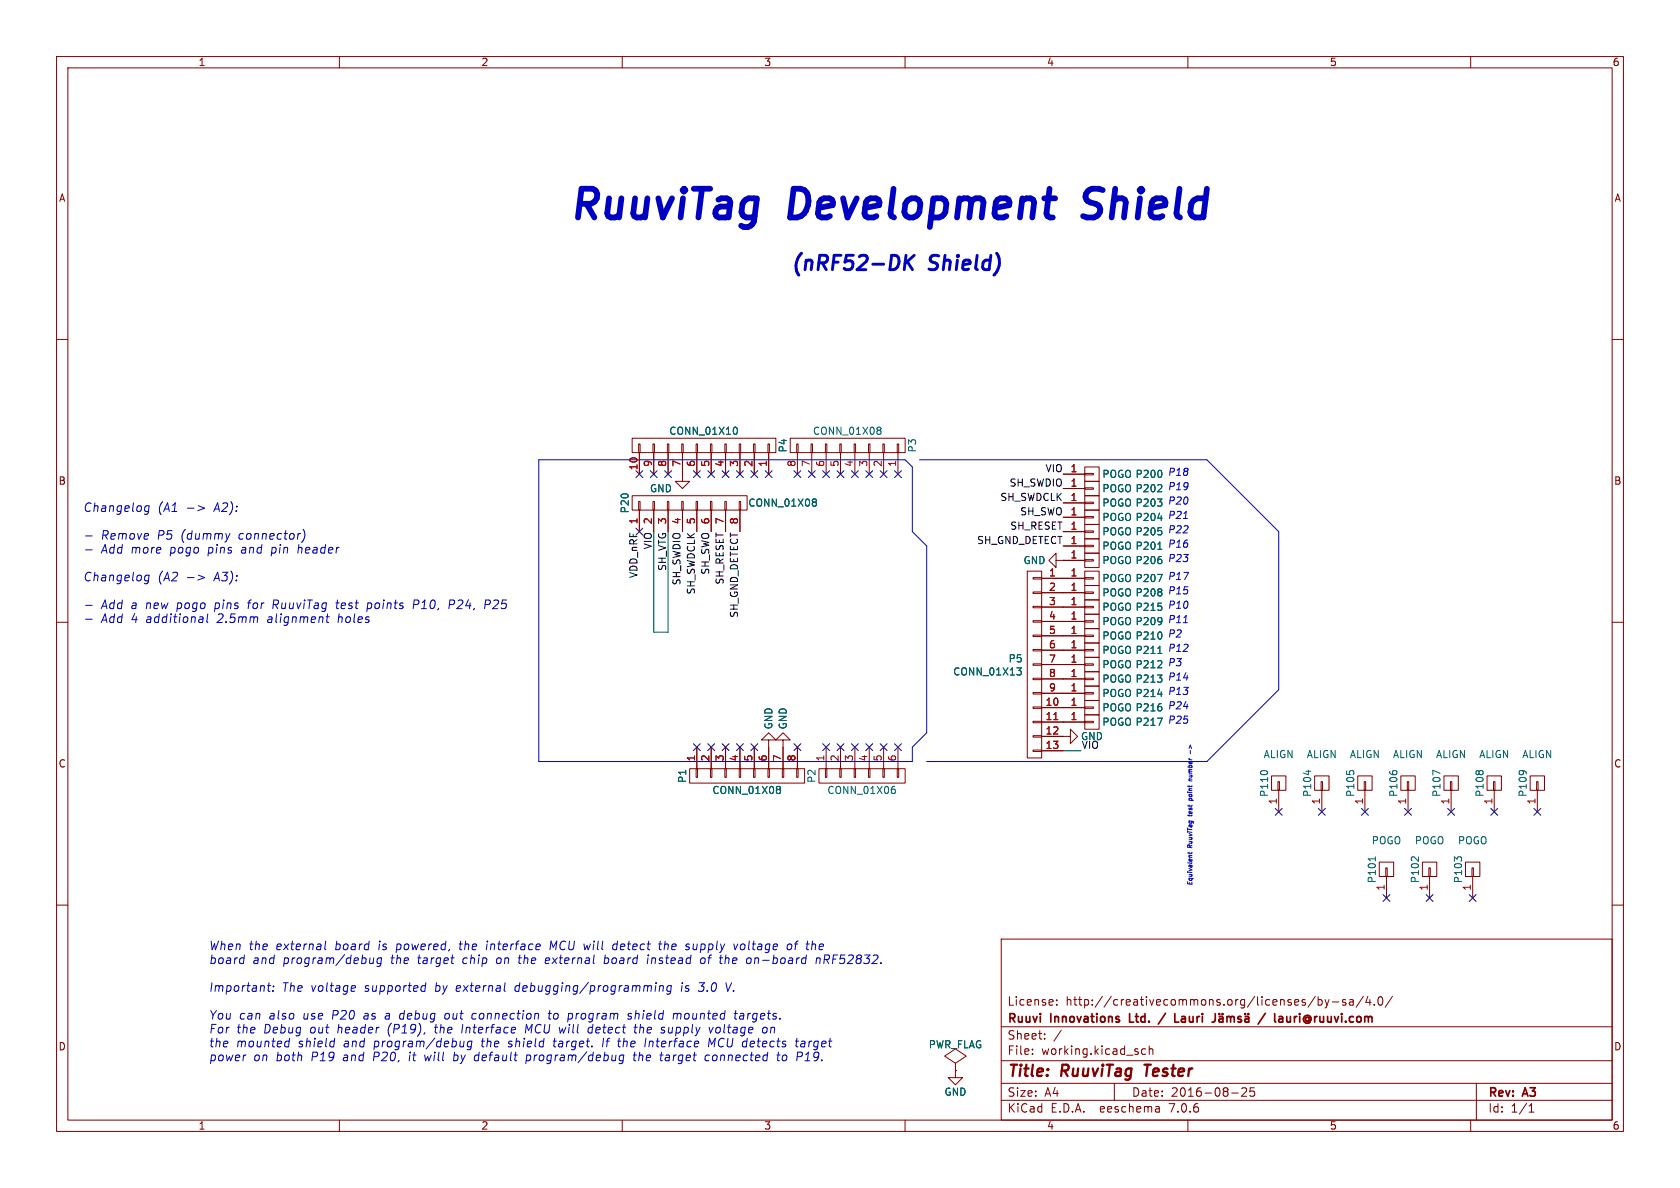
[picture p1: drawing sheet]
(kicad_sch (version 20230121) (generator eeschema)

 (paper "A4")

 (title_block
  (title "RuuviTag Tester")
  (date "2016-08-25")
  (rev "A3")
  (company "Ruuvi Innovations Ltd. / Lauri Jämsä / lauri@ruuvi.com")
  (comment 1 "License: http://creativecommons.org/licenses/by-sa/4.0/"))

 (lib_symbols
  (symbol "devshield-a3-rescue:CONN_01X01" (pin_names (offset 1.016) hide) (in_bom yes) (on_board yes)
   (property "Reference" "P" (at 0 2.54 0) (effects (font (size 1.27 1.27))))
   (property "Value" "CONN_01X01" (at 2.54 0 90) (effects (font (size 1.27 1.27))))
   (property "Footprint" "" (at 0 0 0) (effects (font (size 1.27 1.27))))
   (property "Datasheet" "" (at 0 0 0) (effects (font (size 1.27 1.27))))
   (symbol "CONN_01X01_0_1"
    (rectangle (start -1.27 0.127) (end 0.254 -0.127) (stroke (width 0) (type solid)) (fill (type none)))
    (rectangle (start -1.27 1.27) (end 1.27 -1.27) (stroke (width 0) (type solid)) (fill (type none))))
   (symbol "CONN_01X01_1_1"
    (pin passive line (at -5.08 0 0) (length 3.81) (name "P1" (effects (font (size 1.27 1.27)))) (number "1" (effects (font (size 1.27 1.27)))))))
  (symbol "devshield-a3-rescue:CONN_01X06" (pin_names (offset 1.016) hide) (in_bom yes) (on_board yes)
   (property "Reference" "P" (at 0 8.89 0) (effects (font (size 1.27 1.27))))
   (property "Value" "CONN_01X06" (at 2.54 0 90) (effects (font (size 1.27 1.27))))
   (property "Footprint" "" (at 0 0 0) (effects (font (size 1.27 1.27))))
   (property "Datasheet" "" (at 0 0 0) (effects (font (size 1.27 1.27))))
   (symbol "CONN_01X06_0_1"
    (rectangle (start -1.27 -6.223) (end 0.254 -6.477) (stroke (width 0) (type solid)) (fill (type none)))
    (rectangle (start -1.27 -3.683) (end 0.254 -3.937) (stroke (width 0) (type solid)) (fill (type none)))
    (rectangle (start -1.27 -1.143) (end 0.254 -1.397) (stroke (width 0) (type solid)) (fill (type none)))
    (rectangle (start -1.27 1.397) (end 0.254 1.143) (stroke (width 0) (type solid)) (fill (type none)))
    (rectangle (start -1.27 3.937) (end 0.254 3.683) (stroke (width 0) (type solid)) (fill (type none)))
    (rectangle (start -1.27 6.477) (end 0.254 6.223) (stroke (width 0) (type solid)) (fill (type none)))
    (rectangle (start -1.27 7.62) (end 1.27 -7.62) (stroke (width 0) (type solid)) (fill (type none))))
   (symbol "CONN_01X06_1_1"
    (pin passive line (at -5.08 6.35 0) (length 3.81) (name "P1" (effects (font (size 1.27 1.27)))) (number "1" (effects (font (size 1.27 1.27)))))
    (pin passive line (at -5.08 3.81 0) (length 3.81) (name "P2" (effects (font (size 1.27 1.27)))) (number "2" (effects (font (size 1.27 1.27)))))
    (pin passive line (at -5.08 1.27 0) (length 3.81) (name "P3" (effects (font (size 1.27 1.27)))) (number "3" (effects (font (size 1.27 1.27)))))
    (pin passive line (at -5.08 -1.27 0) (length 3.81) (name "P4" (effects (font (size 1.27 1.27)))) (number "4" (effects (font (size 1.27 1.27)))))
    (pin passive line (at -5.08 -3.81 0) (length 3.81) (name "P5" (effects (font (size 1.27 1.27)))) (number "5" (effects (font (size 1.27 1.27)))))
    (pin passive line (at -5.08 -6.35 0) (length 3.81) (name "P6" (effects (font (size 1.27 1.27)))) (number "6" (effects (font (size 1.27 1.27)))))))
  (symbol "devshield-a3-rescue:CONN_01X08" (pin_names (offset 1.016) hide) (in_bom yes) (on_board yes)
   (property "Reference" "P" (at 0 11.43 0) (effects (font (size 1.27 1.27))))
   (property "Value" "CONN_01X08" (at 2.54 0 90) (effects (font (size 1.27 1.27))))
   (property "Footprint" "" (at 0 0 0) (effects (font (size 1.27 1.27))))
   (property "Datasheet" "" (at 0 0 0) (effects (font (size 1.27 1.27))))
   (symbol "CONN_01X08_0_1"
    (rectangle (start -1.27 -10.16) (end 1.27 10.16) (stroke (width 0) (type solid)) (fill (type none)))
    (rectangle (start -1.27 -8.763) (end 0.254 -9.017) (stroke (width 0) (type solid)) (fill (type none)))
    (rectangle (start -1.27 -6.223) (end 0.254 -6.477) (stroke (width 0) (type solid)) (fill (type none)))
    (rectangle (start -1.27 -3.683) (end 0.254 -3.937) (stroke (width 0) (type solid)) (fill (type none)))
    (rectangle (start -1.27 -1.143) (end 0.254 -1.397) (stroke (width 0) (type solid)) (fill (type none)))
    (rectangle (start -1.27 1.397) (end 0.254 1.143) (stroke (width 0) (type solid)) (fill (type none)))
    (rectangle (start -1.27 3.937) (end 0.254 3.683) (stroke (width 0) (type solid)) (fill (type none)))
    (rectangle (start -1.27 6.477) (end 0.254 6.223) (stroke (width 0) (type solid)) (fill (type none)))
    (rectangle (start -1.27 9.017) (end 0.254 8.763) (stroke (width 0) (type solid)) (fill (type none))))
   (symbol "CONN_01X08_1_1"
    (pin passive line (at -5.08 8.89 0) (length 3.81) (name "P1" (effects (font (size 1.27 1.27)))) (number "1" (effects (font (size 1.27 1.27)))))
    (pin passive line (at -5.08 6.35 0) (length 3.81) (name "P2" (effects (font (size 1.27 1.27)))) (number "2" (effects (font (size 1.27 1.27)))))
    (pin passive line (at -5.08 3.81 0) (length 3.81) (name "P3" (effects (font (size 1.27 1.27)))) (number "3" (effects (font (size 1.27 1.27)))))
    (pin passive line (at -5.08 1.27 0) (length 3.81) (name "P4" (effects (font (size 1.27 1.27)))) (number "4" (effects (font (size 1.27 1.27)))))
    (pin passive line (at -5.08 -1.27 0) (length 3.81) (name "P5" (effects (font (size 1.27 1.27)))) (number "5" (effects (font (size 1.27 1.27)))))
    (pin passive line (at -5.08 -3.81 0) (length 3.81) (name "P6" (effects (font (size 1.27 1.27)))) (number "6" (effects (font (size 1.27 1.27)))))
    (pin passive line (at -5.08 -6.35 0) (length 3.81) (name "P7" (effects (font (size 1.27 1.27)))) (number "7" (effects (font (size 1.27 1.27)))))
    (pin passive line (at -5.08 -8.89 0) (length 3.81) (name "P8" (effects (font (size 1.27 1.27)))) (number "8" (effects (font (size 1.27 1.27)))))))
  (symbol "devshield-a3-rescue:CONN_01X10" (pin_names (offset 1.016) hide) (in_bom yes) (on_board yes)
   (property "Reference" "P" (at 0 13.97 0) (effects (font (size 1.27 1.27))))
   (property "Value" "CONN_01X10" (at 2.54 0 90) (effects (font (size 1.27 1.27))))
   (property "Footprint" "" (at 0 0 0) (effects (font (size 1.27 1.27))))
   (property "Datasheet" "" (at 0 0 0) (effects (font (size 1.27 1.27))))
   (symbol "CONN_01X10_0_1"
    (rectangle (start -1.27 -11.303) (end 0.254 -11.557) (stroke (width 0) (type solid)) (fill (type none)))
    (rectangle (start -1.27 -8.763) (end 0.254 -9.017) (stroke (width 0) (type solid)) (fill (type none)))
    (rectangle (start -1.27 -6.223) (end 0.254 -6.477) (stroke (width 0) (type solid)) (fill (type none)))
    (rectangle (start -1.27 -3.683) (end 0.254 -3.937) (stroke (width 0) (type solid)) (fill (type none)))
    (rectangle (start -1.27 -1.143) (end 0.254 -1.397) (stroke (width 0) (type solid)) (fill (type none)))
    (rectangle (start -1.27 1.397) (end 0.254 1.143) (stroke (width 0) (type solid)) (fill (type none)))
    (rectangle (start -1.27 3.937) (end 0.254 3.683) (stroke (width 0) (type solid)) (fill (type none)))
    (rectangle (start -1.27 6.477) (end 0.254 6.223) (stroke (width 0) (type solid)) (fill (type none)))
    (rectangle (start -1.27 9.017) (end 0.254 8.763) (stroke (width 0) (type solid)) (fill (type none)))
    (rectangle (start -1.27 11.557) (end 0.254 11.303) (stroke (width 0) (type solid)) (fill (type none)))
    (rectangle (start -1.27 12.7) (end 1.27 -12.7) (stroke (width 0) (type solid)) (fill (type none))))
   (symbol "CONN_01X10_1_1"
    (pin passive line (at -5.08 11.43 0) (length 3.81) (name "P1" (effects (font (size 1.27 1.27)))) (number "1" (effects (font (size 1.27 1.27)))))
    (pin passive line (at -5.08 -11.43 0) (length 3.81) (name "P10" (effects (font (size 1.27 1.27)))) (number "10" (effects (font (size 1.27 1.27)))))
    (pin passive line (at -5.08 8.89 0) (length 3.81) (name "P2" (effects (font (size 1.27 1.27)))) (number "2" (effects (font (size 1.27 1.27)))))
    (pin passive line (at -5.08 6.35 0) (length 3.81) (name "P3" (effects (font (size 1.27 1.27)))) (number "3" (effects (font (size 1.27 1.27)))))
    (pin passive line (at -5.08 3.81 0) (length 3.81) (name "P4" (effects (font (size 1.27 1.27)))) (number "4" (effects (font (size 1.27 1.27)))))
    (pin passive line (at -5.08 1.27 0) (length 3.81) (name "P5" (effects (font (size 1.27 1.27)))) (number "5" (effects (font (size 1.27 1.27)))))
    (pin passive line (at -5.08 -1.27 0) (length 3.81) (name "P6" (effects (font (size 1.27 1.27)))) (number "6" (effects (font (size 1.27 1.27)))))
    (pin passive line (at -5.08 -3.81 0) (length 3.81) (name "P7" (effects (font (size 1.27 1.27)))) (number "7" (effects (font (size 1.27 1.27)))))
    (pin passive line (at -5.08 -6.35 0) (length 3.81) (name "P8" (effects (font (size 1.27 1.27)))) (number "8" (effects (font (size 1.27 1.27)))))
    (pin passive line (at -5.08 -8.89 0) (length 3.81) (name "P9" (effects (font (size 1.27 1.27)))) (number "9" (effects (font (size 1.27 1.27)))))))
  (symbol "devshield-a3-rescue:CONN_01X13" (pin_names (offset 1.016) hide) (in_bom yes) (on_board yes)
   (property "Reference" "P" (at 0 17.78 0) (effects (font (size 1.27 1.27))))
   (property "Value" "CONN_01X13" (at 2.54 0 90) (effects (font (size 1.27 1.27))))
   (property "Footprint" "" (at 0 0 0) (effects (font (size 1.27 1.27))))
   (property "Datasheet" "" (at 0 0 0) (effects (font (size 1.27 1.27))))
   (symbol "CONN_01X13_0_1"
    (rectangle (start -1.27 -16.51) (end 1.27 16.51) (stroke (width 0) (type solid)) (fill (type none)))
    (rectangle (start -1.27 -15.113) (end 0.254 -15.367) (stroke (width 0) (type solid)) (fill (type none)))
    (rectangle (start -1.27 -12.573) (end 0.254 -12.827) (stroke (width 0) (type solid)) (fill (type none)))
    (rectangle (start -1.27 -10.033) (end 0.254 -10.287) (stroke (width 0) (type solid)) (fill (type none)))
    (rectangle (start -1.27 -7.493) (end 0.254 -7.747) (stroke (width 0) (type solid)) (fill (type none)))
    (rectangle (start -1.27 -4.953) (end 0.254 -5.207) (stroke (width 0) (type solid)) (fill (type none)))
    (rectangle (start -1.27 -2.413) (end 0.254 -2.667) (stroke (width 0) (type solid)) (fill (type none)))
    (rectangle (start -1.27 0.127) (end 0.254 -0.127) (stroke (width 0) (type solid)) (fill (type none)))
    (rectangle (start -1.27 2.667) (end 0.254 2.413) (stroke (width 0) (type solid)) (fill (type none)))
    (rectangle (start -1.27 5.207) (end 0.254 4.953) (stroke (width 0) (type solid)) (fill (type none)))
    (rectangle (start -1.27 7.747) (end 0.254 7.493) (stroke (width 0) (type solid)) (fill (type none)))
    (rectangle (start -1.27 10.287) (end 0.254 10.033) (stroke (width 0) (type solid)) (fill (type none)))
    (rectangle (start -1.27 12.827) (end 0.254 12.573) (stroke (width 0) (type solid)) (fill (type none)))
    (rectangle (start -1.27 15.367) (end 0.254 15.113) (stroke (width 0) (type solid)) (fill (type none))))
   (symbol "CONN_01X13_1_1"
    (pin passive line (at -5.08 15.24 0) (length 3.81) (name "P1" (effects (font (size 1.27 1.27)))) (number "1" (effects (font (size 1.27 1.27)))))
    (pin passive line (at -5.08 -7.62 0) (length 3.81) (name "P10" (effects (font (size 1.27 1.27)))) (number "10" (effects (font (size 1.27 1.27)))))
    (pin passive line (at -5.08 -10.16 0) (length 3.81) (name "P11" (effects (font (size 1.27 1.27)))) (number "11" (effects (font (size 1.27 1.27)))))
    (pin passive line (at -5.08 -12.7 0) (length 3.81) (name "P12" (effects (font (size 1.27 1.27)))) (number "12" (effects (font (size 1.27 1.27)))))
    (pin passive line (at -5.08 -15.24 0) (length 3.81) (name "P13" (effects (font (size 1.27 1.27)))) (number "13" (effects (font (size 1.27 1.27)))))
    (pin passive line (at -5.08 12.7 0) (length 3.81) (name "P2" (effects (font (size 1.27 1.27)))) (number "2" (effects (font (size 1.27 1.27)))))
    (pin passive line (at -5.08 10.16 0) (length 3.81) (name "P3" (effects (font (size 1.27 1.27)))) (number "3" (effects (font (size 1.27 1.27)))))
    (pin passive line (at -5.08 7.62 0) (length 3.81) (name "P4" (effects (font (size 1.27 1.27)))) (number "4" (effects (font (size 1.27 1.27)))))
    (pin passive line (at -5.08 5.08 0) (length 3.81) (name "P5" (effects (font (size 1.27 1.27)))) (number "5" (effects (font (size 1.27 1.27)))))
    (pin passive line (at -5.08 2.54 0) (length 3.81) (name "P6" (effects (font (size 1.27 1.27)))) (number "6" (effects (font (size 1.27 1.27)))))
    (pin passive line (at -5.08 0 0) (length 3.81) (name "P7" (effects (font (size 1.27 1.27)))) (number "7" (effects (font (size 1.27 1.27)))))
    (pin passive line (at -5.08 -2.54 0) (length 3.81) (name "P8" (effects (font (size 1.27 1.27)))) (number "8" (effects (font (size 1.27 1.27)))))
    (pin passive line (at -5.08 -5.08 0) (length 3.81) (name "P9" (effects (font (size 1.27 1.27)))) (number "9" (effects (font (size 1.27 1.27)))))))
  (symbol "devshield-a3-rescue:GND" (power) (pin_names (offset 0)) (in_bom yes) (on_board yes)
   (property "Reference" "#PWR" (at 0 -6.35 0) (effects (font (size 1.27 1.27)) hide))
   (property "Value" "GND" (at 0 -3.81 0) (effects (font (size 1.27 1.27))))
   (property "Footprint" "" (at 0 0 0) (effects (font (size 1.27 1.27))))
   (property "Datasheet" "" (at 0 0 0) (effects (font (size 1.27 1.27))))
   (symbol "GND_0_1"
    (polyline (pts (xy 0 0) (xy 0 -1.27) (xy 1.27 -1.27) (xy 0 -2.54) (xy -1.27 -1.27) (xy 0 -1.27)) (stroke (width 0) (type solid)) (fill (type none))))
   (symbol "GND_1_1"
    (pin power_in line (at 0 0 270) (length 0) hide (name "GND" (effects (font (size 1.27 1.27)))) (number "1" (effects (font (size 1.27 1.27)))))))
  (symbol "devshield-a3-rescue:PWR_FLAG" (power) (pin_numbers hide) (pin_names (offset 0) hide) (in_bom yes) (on_board yes)
   (property "Reference" "#FLG" (at 0 2.413 0) (effects (font (size 1.27 1.27)) hide))
   (property "Value" "PWR_FLAG" (at 0 4.572 0) (effects (font (size 1.27 1.27))))
   (property "Footprint" "" (at 0 0 0) (effects (font (size 1.27 1.27))))
   (property "Datasheet" "" (at 0 0 0) (effects (font (size 1.27 1.27))))
   (symbol "PWR_FLAG_0_0"
    (pin power_out line (at 0 0 90) (length 0) (name "pwr" (effects (font (size 1.27 1.27)))) (number "1" (effects (font (size 1.27 1.27))))))
   (symbol "PWR_FLAG_0_1"
    (polyline (pts (xy 0 0) (xy 0 1.27) (xy -1.905 2.54) (xy 0 3.81) (xy 1.905 2.54) (xy 0 1.27)) (stroke (width 0) (type solid)) (fill (type none))))))


 (no_connect (at 252.73 158.75))
 (no_connect (at 226.06 143.51))
 (no_connect (at 148.59 83.82))
 (no_connect (at 146.05 83.82))
 (no_connect (at 123.19 132.08))
 (no_connect (at 153.67 83.82))
 (no_connect (at 158.75 83.82))
 (no_connect (at 158.75 132.08))
 (no_connect (at 156.21 132.08))
 (no_connect (at 148.59 132.08))
 (no_connect (at 113.03 83.82))
 (no_connect (at 125.73 83.82))
 (no_connect (at 248.92 143.51))
 (no_connect (at 260.35 158.75))
 (no_connect (at 143.51 83.82))
 (no_connect (at 256.54 143.51))
 (no_connect (at 140.97 132.08))
 (no_connect (at 140.97 83.82))
 (no_connect (at 245.11 158.75))
 (no_connect (at 151.13 132.08))
 (no_connect (at 146.05 132.08))
 (no_connect (at 271.78 143.51))
 (no_connect (at 241.3 143.51))
 (no_connect (at 128.27 132.08))
 (no_connect (at 156.21 83.82))
 (no_connect (at 151.13 83.82))
 (no_connect (at 264.16 143.51))
 (no_connect (at 128.27 83.82))
 (no_connect (at 135.89 83.82))
 (no_connect (at 233.68 143.51))
 (no_connect (at 133.35 83.82))
 (no_connect (at 133.35 132.08))
 (no_connect (at 130.81 83.82))
 (no_connect (at 115.57 83.82))
 (no_connect (at 153.67 132.08))
 (no_connect (at 130.81 132.08))
 (no_connect (at 118.11 83.82))
 (no_connect (at 113.03 93.98))
 (no_connect (at 123.19 83.82))
 (no_connect (at 125.73 132.08))

 (polyline (pts (xy 226.06 121.92) (xy 213.36 134.62)) (stroke (width 0) (type default)))
 (polyline (pts (xy 213.36 134.62) (xy 163.83 134.62)) (stroke (width 0) (type default)))
 (polyline (pts (xy 95.25 81.28) (xy 160.02 81.28)) (stroke (width 0) (type default)))

 (wire (pts (xy 115.57 111.76) (xy 115.57 93.98)) (stroke (width 0) (type default)))
 (polyline (pts (xy 160.02 81.28) (xy 161.29 82.55)) (stroke (width 0) (type default)))

 (wire (pts (xy 191.135 132.715) (xy 187.96 132.715)) (stroke (width 0) (type default)))
 (polyline (pts (xy 162.56 81.28) (xy 213.36 81.28)) (stroke (width 0) (type default)))
 (polyline (pts (xy 161.29 134.62) (xy 95.25 134.62)) (stroke (width 0) (type default)))
 (polyline (pts (xy 163.83 129.54) (xy 163.83 96.52)) (stroke (width 0) (type default)))
 (polyline (pts (xy 226.06 93.98) (xy 226.06 121.92)) (stroke (width 0) (type default)))
 (polyline (pts (xy 161.29 82.55) (xy 161.29 93.98)) (stroke (width 0) (type default)))
 (polyline (pts (xy 95.25 134.62) (xy 95.25 81.28)) (stroke (width 0) (type default)))
 (polyline (pts (xy 161.29 132.08) (xy 163.83 129.54)) (stroke (width 0) (type default)))
 (polyline (pts (xy 213.36 81.28) (xy 226.06 93.98)) (stroke (width 0) (type default)))
 (polyline (pts (xy 161.29 132.08) (xy 161.29 134.62)) (stroke (width 0) (type default)))
 (polyline (pts (xy 163.83 96.52) (xy 161.29 93.98)) (stroke (width 0) (type default)))

 (wire (pts (xy 118.11 111.76) (xy 115.57 111.76)) (stroke (width 0) (type default)))
 (wire (pts (xy 118.11 93.98) (xy 118.11 111.76)) (stroke (width 0) (type default)))

 (text "P22" (at 206.375 94.615 0) (effects (font (size 1.27 1.27) italic) (justify left bottom)))
 (text "P19" (at 206.375 86.995 0) (effects (font (size 1.27 1.27) italic) (justify left bottom)))
 (text "P24" (at 206.375 125.73 0) (effects (font (size 1.27 1.27) italic) (justify left bottom)))
 (text "P17" (at 206.375 102.87 0) (effects (font (size 1.27 1.27) italic) (justify left bottom)))
 (text "Changelog (A1 -> A2):\n\n- Remove P5 (dummy connector)\n- Add more pogo pins and pin header\n\nChangelog (A2 -> A3):\n\n- Add a new pogo pins for RuuviTag test points P10, P24, P25\n- Add 4 additional 2.5mm alignment holes" (at 14.605 110.49 0) (effects (font (size 1.524 1.524) italic) (justify left bottom)))
 (text "P23" (at 206.375 99.695 0) (effects (font (size 1.27 1.27) italic) (justify left bottom)))
 (text "P3" (at 206.375 118.11 0) (effects (font (size 1.27 1.27) italic) (justify left bottom)))
 (text "When the external board is powered, the interface MCU will detect the supply voltage of the\nboard and program/debug the target chip on the external board instead of the on-board nRF52832.\n\nImportant: The voltage supported by external debugging/programming is 3.0 V.\n\nYou can also use P20 as a debug out connection to program shield mounted targets.\nFor the Debug out header (P19), the Interface MCU will detect the supply voltage on\nthe mounted shield and program/debug the shield target. If the Interface MCU detects target\npower on both P19 and P20, it will by default program/debug the target connected to P19." (at 36.83 187.96 0) (effects (font (size 1.524 1.524) italic) (justify left bottom)))
 (text "P14" (at 206.375 120.65 0) (effects (font (size 1.27 1.27) italic) (justify left bottom)))
 (text "RuuviTag Development Shield" (at 100.33 39.37 0) (effects (font (size 5.08 5.08) (thickness 1.016) bold italic) (justify left bottom)))
 (text "P11" (at 206.375 110.49 0) (effects (font (size 1.27 1.27) italic) (justify left bottom)))
 (text "P16" (at 206.375 97.155 0) (effects (font (size 1.27 1.27) italic) (justify left bottom)))
 (text "(nRF52-DK Shield)" (at 139.7 48.26 0) (effects (font (size 2.54 2.54) (thickness 0.508) bold italic) (justify left bottom)))
 (text "P18" (at 206.375 84.455 0) (effects (font (size 1.27 1.27) italic) (justify left bottom)))
 (text "P12" (at 206.375 115.57 0) (effects (font (size 1.27 1.27) italic) (justify left bottom)))
 (text "P25" (at 206.375 128.27 0) (effects (font (size 1.27 1.27) italic) (justify left bottom)))
 (text "P10" (at 206.375 107.95 0) (effects (font (size 1.27 1.27) italic) (justify left bottom)))
 (text "P15" (at 206.375 105.41 0) (effects (font (size 1.27 1.27) italic) (justify left bottom)))
 (text "P20" (at 206.375 89.535 0) (effects (font (size 1.27 1.27) italic) (justify left bottom)))
 (text "P2" (at 206.375 113.03 0) (effects (font (size 1.27 1.27) italic) (justify left bottom)))
 (text "P13" (at 206.375 123.19 0) (effects (font (size 1.27 1.27) italic) (justify left bottom)))
 (text "Equivalent RuuviTag test point number ->" (at 210.82 156.845 90) (effects (font (size 0.762 0.762) italic) (justify left bottom)))
 (text "P21" (at 206.375 92.075 0) (effects (font (size 1.27 1.27) italic) (justify left bottom)))

 (label "SH_RESET" (at 187.96 93.98 180) (effects (font (size 1.27 1.27)) (justify right bottom)))
 (label "SH_GND_DETECT" (at 130.81 93.98 270) (effects (font (size 1.27 1.27)) (justify right bottom)))
 (label "SH_SWDCLK" (at 123.19 93.98 270) (effects (font (size 1.27 1.27)) (justify right bottom)))
 (label "SH_SWDIO" (at 187.96 86.36 180) (effects (font (size 1.27 1.27)) (justify right bottom)))
 (label "SH_RESET" (at 128.27 93.98 270) (effects (font (size 1.27 1.27)) (justify right bottom)))
 (label "VDD_nRF" (at 113.03 93.98 270) (effects (font (size 1.27 1.27)) (justify right bottom)))
 (label "VIO" (at 191.135 132.715 0) (effects (font (size 1.27 1.27)) (justify left bottom)))
 (label "SH_SWDCLK" (at 187.96 88.9 180) (effects (font (size 1.27 1.27)) (justify right bottom)))
 (label "VIO" (at 115.57 93.98 270) (effects (font (size 1.27 1.27)) (justify right bottom)))
 (label "SH_SWDIO" (at 120.65 93.98 270) (effects (font (size 1.27 1.27)) (justify right bottom)))
 (label "SH_SWO" (at 187.96 91.44 180) (effects (font (size 1.27 1.27)) (justify right bottom)))
 (label "SH_SWO" (at 125.73 93.98 270) (effects (font (size 1.27 1.27)) (justify right bottom)))
 (label "VIO" (at 187.96 83.82 180) (effects (font (size 1.27 1.27)) (justify right bottom)))
 (label "SH_VTG" (at 118.11 93.98 270) (effects (font (size 1.27 1.27)) (justify right bottom)))
 (label "SH_GND_DETECT" (at 187.96 96.52 180) (effects (font (size 1.27 1.27)) (justify right bottom)))

 (symbol (lib_id "devshield-a3-rescue:CONN_01X06") (at 152.4 137.16 90) (mirror x) (unit 1) (in_bom yes) (on_board yes) (dnp no)
  (property "Reference" "P2" (at 143.51 137.16 0) (effects (font (size 1.27 1.27))))
  (property "Value" "CONN_01X06" (at 152.4 139.7 90) (effects (font (size 1.27 1.27))))
  (property "Footprint" "Pin_Headers:Pin_Header_Straight_1x06" (at 152.4 137.16 0) (effects (font (size 1.27 1.27)) hide))
  (property "Datasheet" "" (at 152.4 137.16 0) (effects (font (size 1.27 1.27)))) (pin "1") (pin "2") (pin "3") (pin "4") (pin "5") (pin "6"))

 (symbol (lib_id "devshield-a3-rescue:CONN_01X08") (at 149.86 78.74 270) (mirror x) (unit 1) (in_bom yes) (on_board yes) (dnp no)
  (property "Reference" "P3" (at 161.29 78.74 0) (effects (font (size 1.27 1.27))))
  (property "Value" "CONN_01X08" (at 149.86 76.2 90) (effects (font (size 1.27 1.27))))
  (property "Footprint" "Pin_Headers:Pin_Header_Straight_1x08" (at 149.86 78.74 0) (effects (font (size 1.27 1.27)) hide))
  (property "Datasheet" "" (at 149.86 78.74 0) (effects (font (size 1.27 1.27)))) (pin "1") (pin "2") (pin "3") (pin "4") (pin "5") (pin "6") (pin "7") (pin "8"))

 (symbol (lib_id "devshield-a3-rescue:CONN_01X10") (at 124.46 78.74 270) (mirror x) (unit 1) (in_bom yes) (on_board yes) (dnp no)
  (property "Reference" "P4" (at 138.43 78.74 0) (effects (font (size 1.27 1.27))))
  (property "Value" "CONN_01X10" (at 124.46 76.2 90) (effects (font (size 1.27 1.27))))
  (property "Footprint" "Pin_Headers:Pin_Header_Straight_1x10" (at 124.46 78.74 0) (effects (font (size 1.27 1.27)) hide))
  (property "Datasheet" "" (at 124.46 78.74 0) (effects (font (size 1.27 1.27)))) (pin "1") (pin "10") (pin "2") (pin "3") (pin "4") (pin "5") (pin "6") (pin "7") (pin "8") (pin "9"))

 (symbol (lib_id "devshield-a3-rescue:CONN_01X08") (at 132.08 137.16 90) (mirror x) (unit 1) (in_bom yes) (on_board yes) (dnp no)
  (property "Reference" "P1" (at 120.65 137.16 0) (effects (font (size 1.27 1.27))))
  (property "Value" "CONN_01X08" (at 132.08 139.7 90) (effects (font (size 1.27 1.27))))
  (property "Footprint" "Pin_Headers:Pin_Header_Straight_1x08" (at 132.08 137.16 0) (effects (font (size 1.27 1.27)) hide))
  (property "Datasheet" "" (at 132.08 137.16 0) (effects (font (size 1.27 1.27)))) (pin "1") (pin "2") (pin "3") (pin "4") (pin "5") (pin "6") (pin "7") (pin "8"))

 (symbol (lib_id "devshield-a3-rescue:CONN_01X08") (at 121.92 88.9 90) (unit 1) (in_bom yes) (on_board yes) (dnp no)
  (property "Reference" "P20" (at 110.49 88.9 0) (effects (font (size 1.27 1.27))))
  (property "Value" "CONN_01X08" (at 138.43 88.9 90) (effects (font (size 1.27 1.27))))
  (property "Footprint" "Socket_Strips:Socket_Strip_Straight_1x08" (at 121.92 88.9 0) (effects (font (size 1.27 1.27)) hide))
  (property "Datasheet" "" (at 121.92 88.9 0) (effects (font (size 1.27 1.27)))) (pin "1") (pin "2") (pin "3") (pin "4") (pin "5") (pin "6") (pin "7") (pin "8"))

 (symbol (lib_id "devshield-a3-rescue:GND") (at 138.43 132.08 180) (unit 1) (in_bom yes) (on_board yes) (dnp no)
  (property "Reference" "#PWR3" (at 138.43 125.73 0) (effects (font (size 1.27 1.27)) hide))
  (property "Value" "GND" (at 138.43 127 90) (effects (font (size 1.27 1.27))))
  (property "Footprint" "" (at 138.43 132.08 0) (effects (font (size 1.27 1.27))))
  (property "Datasheet" "" (at 138.43 132.08 0) (effects (font (size 1.27 1.27)))) (pin "1"))

 (symbol (lib_id "devshield-a3-rescue:GND") (at 135.89 132.08 180) (unit 1) (in_bom yes) (on_board yes) (dnp no)
  (property "Reference" "#PWR2" (at 135.89 125.73 0) (effects (font (size 1.27 1.27)) hide))
  (property "Value" "GND" (at 135.89 127 90) (effects (font (size 1.27 1.27))))
  (property "Footprint" "" (at 135.89 132.08 0) (effects (font (size 1.27 1.27))))
  (property "Datasheet" "" (at 135.89 132.08 0) (effects (font (size 1.27 1.27)))) (pin "1"))

 (symbol (lib_id "devshield-a3-rescue:GND") (at 187.96 99.06 270) (unit 1) (in_bom yes) (on_board yes) (dnp no)
  (property "Reference" "#PWR5" (at 181.61 99.06 0) (effects (font (size 1.27 1.27)) hide))
  (property "Value" "GND" (at 182.88 99.06 90) (effects (font (size 1.27 1.27))))
  (property "Footprint" "" (at 187.96 99.06 0) (effects (font (size 1.27 1.27))))
  (property "Datasheet" "" (at 187.96 99.06 0) (effects (font (size 1.27 1.27)))) (pin "1"))

 (symbol (lib_id "devshield-a3-rescue:GND") (at 120.65 83.82 0) (unit 1) (in_bom yes) (on_board yes) (dnp no)
  (property "Reference" "#PWR1" (at 120.65 90.17 0) (effects (font (size 1.27 1.27)) hide))
  (property "Value" "GND" (at 116.84 86.36 0) (effects (font (size 1.27 1.27))))
  (property "Footprint" "" (at 120.65 83.82 0) (effects (font (size 1.27 1.27))))
  (property "Datasheet" "" (at 120.65 83.82 0) (effects (font (size 1.27 1.27)))) (pin "1"))

 (symbol (lib_id "devshield-a3-rescue:PWR_FLAG") (at 168.91 189.23 0) (unit 1) (in_bom yes) (on_board yes) (dnp no)
  (property "Reference" "#FLG1" (at 168.91 186.817 0) (effects (font (size 1.27 1.27)) hide))
  (property "Value" "PWR_FLAG" (at 168.91 184.658 0) (effects (font (size 1.27 1.27))))
  (property "Footprint" "" (at 168.91 189.23 0) (effects (font (size 1.27 1.27))))
  (property "Datasheet" "" (at 168.91 189.23 0) (effects (font (size 1.27 1.27)))) (pin "1"))

 (symbol (lib_id "devshield-a3-rescue:GND") (at 168.91 189.23 0) (unit 1) (in_bom yes) (on_board yes) (dnp no)
  (property "Reference" "#PWR4" (at 168.91 195.58 0) (effects (font (size 1.27 1.27)) hide))
  (property "Value" "GND" (at 168.91 193.04 0) (effects (font (size 1.27 1.27))))
  (property "Footprint" "" (at 168.91 189.23 0) (effects (font (size 1.27 1.27))))
  (property "Datasheet" "" (at 168.91 189.23 0) (effects (font (size 1.27 1.27)))) (pin "1"))

 (symbol (lib_id "devshield-a3-rescue:CONN_01X01") (at 245.11 153.67 90) (unit 1) (in_bom yes) (on_board yes) (dnp no)
  (property "Reference" "P101" (at 242.57 153.67 0) (effects (font (size 1.27 1.27))))
  (property "Value" "POGO" (at 245.11 148.59 90) (effects (font (size 1.27 1.27))))
  (property "Footprint" "Tester:0926-1-15-20-75-14-11-0_POGO_PIN" (at 245.11 153.67 0) (effects (font (size 1.27 1.27)) hide))
  (property "Datasheet" "" (at 245.11 153.67 0) (effects (font (size 1.27 1.27)))) (pin "1"))

 (symbol (lib_id "devshield-a3-rescue:CONN_01X01") (at 252.73 153.67 90) (unit 1) (in_bom yes) (on_board yes) (dnp no)
  (property "Reference" "P102" (at 250.19 153.67 0) (effects (font (size 1.27 1.27))))
  (property "Value" "POGO" (at 252.73 148.59 90) (effects (font (size 1.27 1.27))))
  (property "Footprint" "Tester:0926-1-15-20-75-14-11-0_POGO_PIN" (at 252.73 153.67 0) (effects (font (size 1.27 1.27)) hide))
  (property "Datasheet" "" (at 252.73 153.67 0) (effects (font (size 1.27 1.27)))) (pin "1"))

 (symbol (lib_id "devshield-a3-rescue:CONN_01X01") (at 260.35 153.67 90) (unit 1) (in_bom yes) (on_board yes) (dnp no)
  (property "Reference" "P103" (at 257.81 153.67 0) (effects (font (size 1.27 1.27))))
  (property "Value" "POGO" (at 260.35 148.59 90) (effects (font (size 1.27 1.27))))
  (property "Footprint" "Tester:0926-1-15-20-75-14-11-0_POGO_PIN" (at 260.35 153.67 0) (effects (font (size 1.27 1.27)) hide))
  (property "Datasheet" "" (at 260.35 153.67 0) (effects (font (size 1.27 1.27)))) (pin "1"))

 (symbol (lib_id "devshield-a3-rescue:CONN_01X01") (at 233.68 138.43 90) (unit 1) (in_bom yes) (on_board yes) (dnp no)
  (property "Reference" "P104" (at 231.14 138.43 0) (effects (font (size 1.27 1.27))))
  (property "Value" "ALIGN" (at 233.68 133.35 90) (effects (font (size 1.27 1.27))))
  (property "Footprint" "Tester:M2.5_PLATED_HOLE" (at 233.68 138.43 0) (effects (font (size 1.27 1.27)) hide))
  (property "Datasheet" "" (at 233.68 138.43 0) (effects (font (size 1.27 1.27)))) (pin "1"))

 (symbol (lib_id "devshield-a3-rescue:CONN_01X01") (at 241.3 138.43 90) (unit 1) (in_bom yes) (on_board yes) (dnp no)
  (property "Reference" "P105" (at 238.76 138.43 0) (effects (font (size 1.27 1.27))))
  (property "Value" "ALIGN" (at 241.3 133.35 90) (effects (font (size 1.27 1.27))))
  (property "Footprint" "Tester:M2.5_PLATED_HOLE" (at 241.3 138.43 0) (effects (font (size 1.27 1.27)) hide))
  (property "Datasheet" "" (at 241.3 138.43 0) (effects (font (size 1.27 1.27)))) (pin "1"))

 (symbol (lib_id "devshield-a3-rescue:CONN_01X01") (at 248.92 138.43 90) (unit 1) (in_bom yes) (on_board yes) (dnp no)
  (property "Reference" "P106" (at 246.38 138.43 0) (effects (font (size 1.27 1.27))))
  (property "Value" "ALIGN" (at 248.92 133.35 90) (effects (font (size 1.27 1.27))))
  (property "Footprint" "Tester:M2.5_PLATED_HOLE" (at 248.92 138.43 0) (effects (font (size 1.27 1.27)) hide))
  (property "Datasheet" "" (at 248.92 138.43 0) (effects (font (size 1.27 1.27)))) (pin "1"))

 (symbol (lib_id "devshield-a3-rescue:CONN_01X01") (at 193.04 86.36 0) (unit 1) (in_bom yes) (on_board yes) (dnp no)
  (property "Reference" "P202" (at 203.2 86.36 0) (effects (font (size 1.27 1.27))))
  (property "Value" "POGO" (at 197.485 86.36 0) (effects (font (size 1.27 1.27))))
  (property "Footprint" "Tester:0926-1-15-20-75-14-11-0_POGO_PIN" (at 193.04 86.36 0) (effects (font (size 1.27 1.27)) hide))
  (property "Datasheet" "" (at 193.04 86.36 0) (effects (font (size 1.27 1.27)))) (pin "1"))

 (symbol (lib_id "devshield-a3-rescue:CONN_01X01") (at 193.04 88.9 0) (unit 1) (in_bom yes) (on_board yes) (dnp no)
  (property "Reference" "P203" (at 203.2 88.9 0) (effects (font (size 1.27 1.27))))
  (property "Value" "POGO" (at 197.485 88.9 0) (effects (font (size 1.27 1.27))))
  (property "Footprint" "Tester:0926-1-15-20-75-14-11-0_POGO_PIN" (at 193.04 88.9 0) (effects (font (size 1.27 1.27)) hide))
  (property "Datasheet" "" (at 193.04 88.9 0) (effects (font (size 1.27 1.27)))) (pin "1"))

 (symbol (lib_id "devshield-a3-rescue:CONN_01X01") (at 193.04 91.44 0) (unit 1) (in_bom yes) (on_board yes) (dnp no)
  (property "Reference" "P204" (at 203.2 91.44 0) (effects (font (size 1.27 1.27))))
  (property "Value" "POGO" (at 197.485 91.44 0) (effects (font (size 1.27 1.27))))
  (property "Footprint" "Tester:0926-1-15-20-75-14-11-0_POGO_PIN" (at 193.04 91.44 0) (effects (font (size 1.27 1.27)) hide))
  (property "Datasheet" "" (at 193.04 91.44 0) (effects (font (size 1.27 1.27)))) (pin "1"))

 (symbol (lib_id "devshield-a3-rescue:CONN_01X01") (at 193.04 93.98 0) (unit 1) (in_bom yes) (on_board yes) (dnp no)
  (property "Reference" "P205" (at 203.2 93.98 0) (effects (font (size 1.27 1.27))))
  (property "Value" "POGO" (at 197.485 93.98 0) (effects (font (size 1.27 1.27))))
  (property "Footprint" "Tester:0926-1-15-20-75-14-11-0_POGO_PIN" (at 193.04 93.98 0) (effects (font (size 1.27 1.27)) hide))
  (property "Datasheet" "" (at 193.04 93.98 0) (effects (font (size 1.27 1.27)))) (pin "1"))

 (symbol (lib_id "devshield-a3-rescue:CONN_01X01") (at 193.04 83.82 0) (unit 1) (in_bom yes) (on_board yes) (dnp no)
  (property "Reference" "P200" (at 203.2 83.82 0) (effects (font (size 1.27 1.27))))
  (property "Value" "POGO" (at 197.485 83.82 0) (effects (font (size 1.27 1.27))))
  (property "Footprint" "Tester:0926-1-15-20-75-14-11-0_POGO_PIN" (at 193.04 83.82 0) (effects (font (size 1.27 1.27)) hide))
  (property "Datasheet" "" (at 193.04 83.82 0) (effects (font (size 1.27 1.27)))) (pin "1"))

 (symbol (lib_id "devshield-a3-rescue:CONN_01X01") (at 193.04 96.52 0) (unit 1) (in_bom yes) (on_board yes) (dnp no)
  (property "Reference" "P201" (at 203.2 96.52 0) (effects (font (size 1.27 1.27))))
  (property "Value" "POGO" (at 197.485 96.52 0) (effects (font (size 1.27 1.27))))
  (property "Footprint" "Tester:0926-1-15-20-75-14-11-0_POGO_PIN" (at 193.04 96.52 0) (effects (font (size 1.27 1.27)) hide))
  (property "Datasheet" "" (at 193.04 96.52 0) (effects (font (size 1.27 1.27)))) (pin "1"))

 (symbol (lib_id "devshield-a3-rescue:CONN_01X01") (at 193.04 99.06 0) (unit 1) (in_bom yes) (on_board yes) (dnp no)
  (property "Reference" "P206" (at 203.2 99.06 0) (effects (font (size 1.27 1.27))))
  (property "Value" "POGO" (at 197.485 99.06 0) (effects (font (size 1.27 1.27))))
  (property "Footprint" "Tester:0926-1-15-20-75-14-11-0_POGO_PIN" (at 193.04 99.06 0) (effects (font (size 1.27 1.27)) hide))
  (property "Datasheet" "" (at 193.04 99.06 0) (effects (font (size 1.27 1.27)))) (pin "1"))

 (symbol (lib_id "devshield-a3-rescue:CONN_01X01") (at 193.04 102.235 0) (unit 1) (in_bom yes) (on_board yes) (dnp no)
  (property "Reference" "P207" (at 203.2 102.235 0) (effects (font (size 1.27 1.27))))
  (property "Value" "POGO" (at 197.485 102.235 0) (effects (font (size 1.27 1.27))))
  (property "Footprint" "Tester:0926-1-15-20-75-14-11-0_POGO_PIN" (at 193.04 102.235 0) (effects (font (size 1.27 1.27)) hide))
  (property "Datasheet" "" (at 193.04 102.235 0) (effects (font (size 1.27 1.27)))) (pin "1"))

 (symbol (lib_id "devshield-a3-rescue:CONN_01X01") (at 193.04 104.775 0) (unit 1) (in_bom yes) (on_board yes) (dnp no)
  (property "Reference" "P208" (at 203.2 104.775 0) (effects (font (size 1.27 1.27))))
  (property "Value" "POGO" (at 197.485 104.775 0) (effects (font (size 1.27 1.27))))
  (property "Footprint" "Tester:0926-1-15-20-75-14-11-0_POGO_PIN" (at 193.04 104.775 0) (effects (font (size 1.27 1.27)) hide))
  (property "Datasheet" "" (at 193.04 104.775 0) (effects (font (size 1.27 1.27)))) (pin "1"))

 (symbol (lib_id "devshield-a3-rescue:CONN_01X01") (at 193.04 109.855 0) (unit 1) (in_bom yes) (on_board yes) (dnp no)
  (property "Reference" "P209" (at 203.2 109.855 0) (effects (font (size 1.27 1.27))))
  (property "Value" "POGO" (at 197.485 109.855 0) (effects (font (size 1.27 1.27))))
  (property "Footprint" "Tester:0926-1-15-20-75-14-11-0_POGO_PIN" (at 193.04 109.855 0) (effects (font (size 1.27 1.27)) hide))
  (property "Datasheet" "" (at 193.04 109.855 0) (effects (font (size 1.27 1.27)))) (pin "1"))

 (symbol (lib_id "devshield-a3-rescue:CONN_01X01") (at 193.04 112.395 0) (unit 1) (in_bom yes) (on_board yes) (dnp no)
  (property "Reference" "P210" (at 203.2 112.395 0) (effects (font (size 1.27 1.27))))
  (property "Value" "POGO" (at 197.485 112.395 0) (effects (font (size 1.27 1.27))))
  (property "Footprint" "Tester:0926-1-15-20-75-14-11-0_POGO_PIN" (at 193.04 112.395 0) (effects (font (size 1.27 1.27)) hide))
  (property "Datasheet" "" (at 193.04 112.395 0) (effects (font (size 1.27 1.27)))) (pin "1"))

 (symbol (lib_id "devshield-a3-rescue:CONN_01X01") (at 193.04 114.935 0) (unit 1) (in_bom yes) (on_board yes) (dnp no)
  (property "Reference" "P211" (at 203.2 114.935 0) (effects (font (size 1.27 1.27))))
  (property "Value" "POGO" (at 197.485 114.935 0) (effects (font (size 1.27 1.27))))
  (property "Footprint" "Tester:0926-1-15-20-75-14-11-0_POGO_PIN" (at 193.04 114.935 0) (effects (font (size 1.27 1.27)) hide))
  (property "Datasheet" "" (at 193.04 114.935 0) (effects (font (size 1.27 1.27)))) (pin "1"))

 (symbol (lib_id "devshield-a3-rescue:CONN_01X01") (at 193.04 117.475 0) (unit 1) (in_bom yes) (on_board yes) (dnp no)
  (property "Reference" "P212" (at 203.2 117.475 0) (effects (font (size 1.27 1.27))))
  (property "Value" "POGO" (at 197.485 117.475 0) (effects (font (size 1.27 1.27))))
  (property "Footprint" "Tester:0926-1-15-20-75-14-11-0_POGO_PIN" (at 193.04 117.475 0) (effects (font (size 1.27 1.27)) hide))
  (property "Datasheet" "" (at 193.04 117.475 0) (effects (font (size 1.27 1.27)))) (pin "1"))

 (symbol (lib_id "devshield-a3-rescue:CONN_01X01") (at 193.04 120.015 0) (unit 1) (in_bom yes) (on_board yes) (dnp no)
  (property "Reference" "P213" (at 203.2 120.015 0) (effects (font (size 1.27 1.27))))
  (property "Value" "POGO" (at 197.485 120.015 0) (effects (font (size 1.27 1.27))))
  (property "Footprint" "Tester:0926-1-15-20-75-14-11-0_POGO_PIN" (at 193.04 120.015 0) (effects (font (size 1.27 1.27)) hide))
  (property "Datasheet" "" (at 193.04 120.015 0) (effects (font (size 1.27 1.27)))) (pin "1"))

 (symbol (lib_id "devshield-a3-rescue:CONN_01X01") (at 193.04 122.555 0) (unit 1) (in_bom yes) (on_board yes) (dnp no)
  (property "Reference" "P214" (at 203.2 122.555 0) (effects (font (size 1.27 1.27))))
  (property "Value" "POGO" (at 197.485 122.555 0) (effects (font (size 1.27 1.27))))
  (property "Footprint" "Tester:0926-1-15-20-75-14-11-0_POGO_PIN" (at 193.04 122.555 0) (effects (font (size 1.27 1.27)) hide))
  (property "Datasheet" "" (at 193.04 122.555 0) (effects (font (size 1.27 1.27)))) (pin "1"))

 (symbol (lib_id "devshield-a3-rescue:GND") (at 187.96 130.175 90) (unit 1) (in_bom yes) (on_board yes) (dnp no)
  (property "Reference" "#PWR6" (at 194.31 130.175 0) (effects (font (size 1.27 1.27)) hide))
  (property "Value" "GND" (at 193.04 130.175 90) (effects (font (size 1.27 1.27))))
  (property "Footprint" "" (at 187.96 130.175 0) (effects (font (size 1.27 1.27))))
  (property "Datasheet" "" (at 187.96 130.175 0) (effects (font (size 1.27 1.27)))) (pin "1"))

 (symbol (lib_id "devshield-a3-rescue:CONN_01X01") (at 193.04 107.315 0) (unit 1) (in_bom yes) (on_board yes) (dnp no)
  (property "Reference" "P215" (at 203.2 107.315 0) (effects (font (size 1.27 1.27))))
  (property "Value" "POGO" (at 197.485 107.315 0) (effects (font (size 1.27 1.27))))
  (property "Footprint" "Tester:0926-1-15-20-75-14-11-0_POGO_PIN" (at 193.04 107.315 0) (effects (font (size 1.27 1.27)) hide))
  (property "Datasheet" "" (at 193.04 107.315 0) (effects (font (size 1.27 1.27)))) (pin "1"))

 (symbol (lib_id "devshield-a3-rescue:CONN_01X01") (at 256.54 138.43 90) (unit 1) (in_bom yes) (on_board yes) (dnp no)
  (property "Reference" "P107" (at 254 138.43 0) (effects (font (size 1.27 1.27))))
  (property "Value" "ALIGN" (at 256.54 133.35 90) (effects (font (size 1.27 1.27))))
  (property "Footprint" "Tester:M2.5_PLATED_HOLE" (at 256.54 138.43 0) (effects (font (size 1.27 1.27)) hide))
  (property "Datasheet" "" (at 256.54 138.43 0) (effects (font (size 1.27 1.27)))) (pin "1"))

 (symbol (lib_id "devshield-a3-rescue:CONN_01X01") (at 264.16 138.43 90) (unit 1) (in_bom yes) (on_board yes) (dnp no)
  (property "Reference" "P108" (at 261.62 138.43 0) (effects (font (size 1.27 1.27))))
  (property "Value" "ALIGN" (at 264.16 133.35 90) (effects (font (size 1.27 1.27))))
  (property "Footprint" "Tester:M2.5_PLATED_HOLE" (at 264.16 138.43 0) (effects (font (size 1.27 1.27)) hide))
  (property "Datasheet" "" (at 264.16 138.43 0) (effects (font (size 1.27 1.27)))) (pin "1"))

 (symbol (lib_id "devshield-a3-rescue:CONN_01X01") (at 271.78 138.43 90) (unit 1) (in_bom yes) (on_board yes) (dnp no)
  (property "Reference" "P109" (at 269.24 138.43 0) (effects (font (size 1.27 1.27))))
  (property "Value" "ALIGN" (at 271.78 133.35 90) (effects (font (size 1.27 1.27))))
  (property "Footprint" "Tester:M2.5_PLATED_HOLE" (at 271.78 138.43 0) (effects (font (size 1.27 1.27)) hide))
  (property "Datasheet" "" (at 271.78 138.43 0) (effects (font (size 1.27 1.27)))) (pin "1"))

 (symbol (lib_id "devshield-a3-rescue:CONN_01X01") (at 226.06 138.43 90) (unit 1) (in_bom yes) (on_board yes) (dnp no)
  (property "Reference" "P110" (at 223.52 138.43 0) (effects (font (size 1.27 1.27))))
  (property "Value" "ALIGN" (at 226.06 133.35 90) (effects (font (size 1.27 1.27))))
  (property "Footprint" "Tester:M2.5_PLATED_HOLE" (at 226.06 138.43 0) (effects (font (size 1.27 1.27)) hide))
  (property "Datasheet" "" (at 226.06 138.43 0) (effects (font (size 1.27 1.27)))) (pin "1"))

 (symbol (lib_id "devshield-a3-rescue:CONN_01X13") (at 182.88 117.475 0) (mirror y) (unit 1) (in_bom yes) (on_board yes) (dnp no)
  (property "Reference" "P5" (at 180.8988 116.4336 0) (effects (font (size 1.27 1.27)) (justify left)))
  (property "Value" "CONN_01X13" (at 180.8988 118.745 0) (effects (font (size 1.27 1.27)) (justify left)))
  (property "Footprint" "Pin_Headers:Pin_Header_Straight_1x13" (at 180.8988 119.9134 0) (effects (font (size 1.27 1.27)) (justify left) hide))
  (property "Datasheet" "" (at 182.88 117.475 0) (effects (font (size 1.27 1.27)))) (pin "1") (pin "10") (pin "11") (pin "12") (pin "13") (pin "2") (pin "3") (pin "4") (pin "5") (pin "6") (pin "7") (pin "8") (pin "9"))

 (symbol (lib_id "devshield-a3-rescue:CONN_01X01") (at 193.04 125.095 0) (unit 1) (in_bom yes) (on_board yes) (dnp no)
  (property "Reference" "P216" (at 203.2 125.095 0) (effects (font (size 1.27 1.27))))
  (property "Value" "POGO" (at 197.485 125.095 0) (effects (font (size 1.27 1.27))))
  (property "Footprint" "Tester:0926-1-15-20-75-14-11-0_POGO_PIN" (at 193.04 125.095 0) (effects (font (size 1.27 1.27)) hide))
  (property "Datasheet" "" (at 193.04 125.095 0) (effects (font (size 1.27 1.27)))) (pin "1"))

 (symbol (lib_id "devshield-a3-rescue:CONN_01X01") (at 193.04 127.635 0) (unit 1) (in_bom yes) (on_board yes) (dnp no)
  (property "Reference" "P217" (at 203.2 127.635 0) (effects (font (size 1.27 1.27))))
  (property "Value" "POGO" (at 197.485 127.635 0) (effects (font (size 1.27 1.27))))
  (property "Footprint" "Tester:0926-1-15-20-75-14-11-0_POGO_PIN" (at 193.04 127.635 0) (effects (font (size 1.27 1.27)) hide))
  (property "Datasheet" "" (at 193.04 127.635 0) (effects (font (size 1.27 1.27)))) (pin "1"))

 (sheet_instances (path "" (page "1"))))
